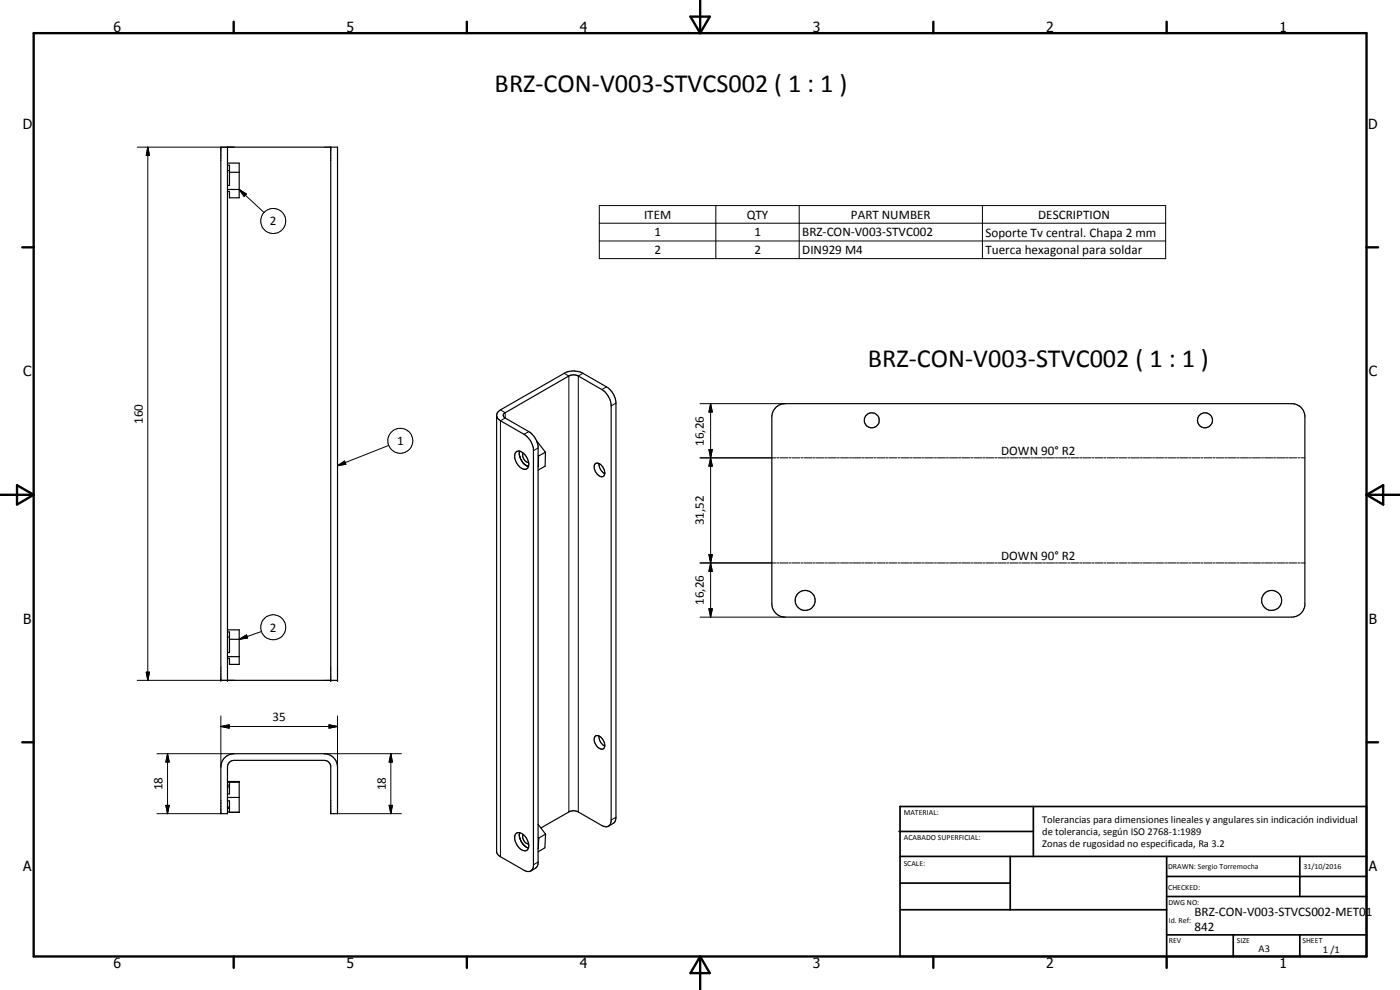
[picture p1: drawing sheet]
<svg xmlns="http://www.w3.org/2000/svg" width="420mm" height="297mm" viewBox="0 0 420 297" stroke-linecap="round" stroke-linejoin="round" font-family="sans-serif">
<g fill="none" stroke="#000" stroke-width=".35">
<path d="M66.3 44.2h35v159.9h-35zM68.3 44.2v159.9M68.3 49.6h.6v6.1h-.6M68.3 48.9h3.5v10.5h-2.9v-2h-.6M68.3 51.2h.6M68.3 56.9h3.5M68.9 51.7h2.9M99.3 44.2v159.9M149 124.8l.4 .8 .8 .6 7.1 4.1a6.2 6.2 0 0 1 2.8 4.5v125a1.68 1.68 0 0 1-1 1.6 1.68 1.68 0 0 1-1.8-.3l-7.1-4.1-.6-.3-.6-1v-131.2l.4-.8 .8-.7 19.1-11a5.8 5.8 0 0 1 5.7 0l7 4.1a6.1 6.1 0 0 1 2.9 4.8v124.3l-.5 1.5-1.8 1.2M154.8 135.8a1.88 1.88 0 0 1 2.8 .8 3.2 3.2 0 0 1 .5 4.1 2.68 2.68 0 0 1-3.1-2l-.5-1.5v-1zM155.9 135.4a4.1 4.1 0 0 0 2.7 4.6M157 136a2.03 2.03 0 0 0 1.7 2.7"/>
<path d="M161 132.2l-.7-1.2-1.3-1.3-7.8-4.6-.2-.4 .2-.6 20.1-11.5 1-.1 1.3 .3 7 4.1a6.4 6.4 0 0 1 2.8 4.5v125a1.68 1.68 0 0 1-1 1.6 1.68 1.68 0 0 1-1.8-.3l-7.3-4.2a2.86 2.86 0 0 0-2.6 .1l-8.4 4.8M161 132.2l.5 1.8-.1 125.6a3.1 3.1 0 0 1-2.1 1.7M161 132.2l2.7 3.5M161.5 136.7l.1 .1M161.6 136.8l-.1 3.3M163.7 135.7l-2.1 1.1M163.7 135.7l-.1 4.2-2.1 1.2M178.6 139.1a2.03 2.03 0 0 1 2.7 1.7 1.41 1.41 0 0 1-.8 2.2 2.92 2.92 0 0 1-1.9-3.9zM179.7 139.1a3.4 3.4 0 0 0 1.8 3M233 122.1l1.2-.7 1.5-.3h151.9a4 4 0 0 1 4 3.5v57.1a4 4 0 0 1-4 3.5h-151.9a4 4 0 0 1-4.1-4.1v-56l.3-1.4zM68.3 189.6h.6v6.2h-.6M68.3 189h3.5v10.3h-2.9v-1.8h-.6"/>
<path d="M68.3 191.1h.6M68.3 197h3.5M68.9 191.8h2.9M67.3 227.5l1.6-1.1 1.4-.3h27a4 4 0 0 1 4 4v14h-2v-14.3a1.98 1.98 0 0 0-2-1.7h-27a2 2 0 0 0-2 2v14h-2v-14a4.1 4.1 0 0 1 1-2.6zM68.3 234.6h.6v3.6h-.6M68.3 235.6h.6M68.3 234.5h3.5v9.3h-2.9v-3.5h-.6M68.3 236.1h.6M68.3 234.6h3.5M68.3 239.3h3.5M68.9 234.7h2.9M178.6 220.9a2.22 2.22 0 0 1 2.8 2 1.18 1.18 0 0 1-.2 1.7 1.18 1.18 0 0 1-1.7-.3 2.69 2.69 0 0 1-.9-3.4z"/>
<path d="M179.7 220.8a3.3 3.3 0 0 0 1.8 3.1M68.3 242.5h.6M68.3 243.6h.6M68.3 242.1h.6M68.3 242.4h.6M68.9 243.7h2.9M155.9 249.8a1.46 1.46 0 0 0-1.4 .7 1.46 1.46 0 0 0 0 1.5 3.6 3.6 0 0 0 3.4 3.2 1.68 1.68 0 0 0 .8-2M155.9 249.8a4.2 4.2 0 0 1 2.8 3.4M155.9 249.9a4.3 4.3 0 0 0 2.7 4.5M157 250.4a2.08 2.08 0 0 0 1.7 2.8M161.5 251.2l.2 .3M161.5 247.3l2.2 3"/>
<path d="M161.7 251.5l-.2 3.1M163.7 250.3l-2 1.2M163.7 250.3l-.2 4.1-2 1.2"/>
<circle cx="261.6" cy="126.1" r="2.27"/>
<circle cx="361.6" cy="126.1" r="2.24"/>
<circle cx="241.6" cy="180.2" r="3"/>
<circle cx="381.6" cy="180.1" r="3"/>
</g>
<g fill="#000">
<circle cx="99.3" cy="44.2" r=".18"/>
<circle cx="66.3" cy="204.1" r=".18"/>
<circle cx="68.3" cy="204.1" r=".18"/>
<circle cx="99.3" cy="204.1" r=".18"/>
<circle cx="101.3" cy="204.1" r=".18"/>
<circle cx="68.9" cy="234.6" r=".18"/>
</g>
<g fill="none" stroke="#000" stroke-width=".3">
<path d="M41.2 44.2h29.1M44.4 44.2l.5 2.5h-1zM44.4 44.2v159.9M71.8 56.9l2.1 1.3-.6 .7zM71.8 56.9l7.4 6.9M179.9 61.7h169.9v15.9h-169.9zM179.9 67h169.9M179.9 72.3h169.9M214.8 61.7v15.9M239.8 61.7v15.9M294.8 61.7v15.9M169.3 112l1.4 .8v130.8"/>
<path d="M175 112l-1.4 .8v130.8M182 116.1l-1.4 .8M101.3 139.7l2.1-1.4 .4 1zM116.7 133.6l-15.4 6.1M150.2 123l1.4 .8v1.6l-1.4 .8v130.8M158.7 129.5l-1.4 .8M161.5 134.4l-1.4 .8M184.9 120.9l-1.5 .9M210.1 137.4h22.8M210.1 121.1h25.6M212.8 134.9h1l-.5 2.5zM212.8 134.9l1 5h-1l1-5z"/>
<path d="M213.3 137.4l.5 2.5h-1zM213.3 121.1l.5 2.5h-1zM213.3 121.1v64.1M233.2 137.4h.6M234 137.4h2.5M236.8 137.4h.6M237.7 137.4h2.4M240.4 137.4h.6M241.3 137.4h2.4M244 137.4h.7M245 137.4h2.4M247.7 137.4h.6"/>
<path d="M248.6 137.4h2.4M251.3 137.4h.6M252.3 137.4h2.4M255 137.4h.6M255.9 137.4h2.4M258.6 137.4h.6M259.5 137.4h2.4M262.2 137.4h.6M263.2 137.4h2.4M265.9 137.4h.6M266.8 137.4h2.4M269.5 137.4h.6"/>
<path d="M270.4 137.4h2.5M273.1 137.4h.7M274.1 137.4h2.4M276.8 137.4h.6M277.7 137.4h2.4M280.4 137.4h.6M281.3 137.4h2.4M284 137.4h.7M285 137.4h2.4M287.7 137.4h.6M288.6 137.4h2.4M291.3 137.4h.6"/>
<path d="M292.3 137.4h2.4M295 137.4h.6M295.9 137.4h2.4M298.6 137.4h.6M299.5 137.4h2.5M302.2 137.4h.6M303.2 137.4h2.4M305.9 137.4h.6M306.8 137.4h2.4M309.5 137.4h.6M310.4 137.4h2.4M313.1 137.4h.7"/>
<path d="M314.1 137.4h2.4M316.8 137.4h.6M317.7 137.4h2.4M320.5 137.4h.5M321.3 137.4h2.5M324.1 137.4h.6M325 137.4h2.4M327.7 137.4h.6M328.6 137.4h2.4M331.3 137.4h.6M332.3 137.4h2.4M335 137.4h.6"/>
<path d="M335.9 137.4h2.4M338.6 137.4h.6M339.5 137.4h2.5M342.3 137.4h.5M343.1 137.4h2.5M345.9 137.4h.6M346.8 137.4h2.4M349.5 137.4h.6M350.4 137.4h2.4M353.1 137.4h.7M354.1 137.4h2.4M356.8 137.4h.6"/>
<path d="M357.7 137.4h2.4M360.4 137.4h.6M361.3 137.4h2.5M364.1 137.4h.5M364.9 137.4h2.5M367.7 137.4h.6M368.6 137.4h2.4M371.3 137.4h.6M372.3 137.4h2.4M375 137.4h.6M375.9 137.4h2.4M378.6 137.4h.6"/>
<path d="M379.5 137.4h2.4M382.2 137.4h.7M383.1 137.4h2.5M385.9 137.4h.6M386.8 137.4h2.4M389.5 137.4h.6M390.4 137.4h1.2M210.1 168.9h22.8M212.8 166.4h1l-.5 2.5zM212.8 166.4l1 5h-1l1-5zM213.3 168.9l.5 2.5h-1zM233.2 168.9h.6"/>
<path d="M234 168.9h2.5M236.8 168.9h.6M237.7 168.9h2.4M240.4 168.9h.6M241.3 168.9h2.4M244 168.9h.7M245 168.9h2.4M247.7 168.9h.6M248.6 168.9h2.4M251.3 168.9h.6M252.3 168.9h2.4M255 168.9h.6"/>
<path d="M255.9 168.9h2.4M258.6 168.9h.6M259.5 168.9h2.4M262.2 168.9h.6M263.2 168.9h2.4M265.9 168.9h.6M266.8 168.9h2.4M269.5 168.9h.6M270.4 168.9h2.5M273.1 168.9h.7M274.1 168.9h2.4M276.8 168.9h.6"/>
<path d="M277.7 168.9h2.4M280.4 168.9h.6M281.3 168.9h2.4M284 168.9h.7M285 168.9h2.4M287.7 168.9h.6M288.6 168.9h2.4M291.3 168.9h.6M292.3 168.9h2.4M295 168.9h.6M295.9 168.9h2.4M298.6 168.9h.6"/>
<path d="M299.5 168.9h2.5M302.2 168.9h.6M303.2 168.9h2.4M305.9 168.9h.6M306.8 168.9h2.4M309.5 168.9h.6M310.4 168.9h2.4M313.1 168.9h.7M314.1 168.9h2.4M316.8 168.9h.6M317.7 168.9h2.4M320.5 168.9h.5"/>
<path d="M321.3 168.9h2.5M324.1 168.9h.6M325 168.9h2.4M327.7 168.9h.6M328.6 168.9h2.4M331.3 168.9h.6M332.3 168.9h2.4M335 168.9h.6M335.9 168.9h2.4M338.6 168.9h.6M339.5 168.9h2.5M342.3 168.9h.5"/>
<path d="M343.1 168.9h2.5M345.9 168.9h.6M346.8 168.9h2.4M349.5 168.9h.6M350.4 168.9h2.4M353.1 168.9h.7M354.1 168.9h2.4M356.8 168.9h.6M357.7 168.9h2.4M360.4 168.9h.6M361.3 168.9h2.5M364.1 168.9h.5"/>
<path d="M364.9 168.9h2.5M367.7 168.9h.6M368.6 168.9h2.4M371.3 168.9h.6M372.3 168.9h2.4M375 168.9h.6M375.9 168.9h2.4M378.6 168.9h.6M379.5 168.9h2.4M382.2 168.9h.7M383.1 168.9h2.5M385.9 168.9h.6"/>
<path d="M386.8 168.9h2.4M389.5 168.9h.6M390.4 168.9h1.2M71.8 191.8l2.2-1.3 .3 .9zM78.4 189.5l-6.6 2.3M210.1 185.2h25.6M212.8 182.7h1l-.5 2.5zM41.2 204.1h29.1M43.9 201.7h1l-.5 2.4zM66.3 218l2.5-.5v1zM66.3 218h35M66.3 214.8v15.3"/>
<path d="M98.8 217.5l2.5 .5-2.5 .5zM101.3 214.8v15.3M47.1 226.1h23.2M50.3 226.1l.5 2.5h-1zM50.3 226.1v18M97.3 226.1h23.2M117.3 226.1l.5 2.5h-1zM117.3 226.1v18M47.1 244.1h19.2M49.8 241.6h1l-.5 2.5zM101.3 244.1h19.2M116.8 241.6h1l-.5 2.5z"/>
<path d="M161.5 258.7l-1.4 .8M184.9 245.2l-1.5 .8"/>
<circle cx="82" cy="66.3" r="3.8"/>
<circle cx="120.1" cy="132.3" r="3.7"/>
<circle cx="82" cy="188.2" r="3.8"/>
</g>
<g fill="none" stroke="#000" stroke-width=".71">
<path d="M10.1 9.9h400v277.1h-400zM70.1 6.5v3.4M140.1 6.5v3.4M207.2 5h5.8l-2.9 4.9zM210.1 0v9.9M280.1 6.5v3.4M350.1 6.5v3.4M6.7 74.2h3.4M410.1 74.2h3.5M.1 148.5h10M5.1 145.6l5 2.9-5 2.9zM410.1 148.5h10"/>
<path d="M410.1 148.5l5-2.9v5.8zM6.7 222.7h3.4M410.1 222.7h3.5M70.1 287v3.4M140.1 287v3.4M210.1 287v10M210.1 287l2.9 5h-5.8zM280.1 287v3.4M350.1 287v3.4"/>
</g>
<g fill="none" stroke="#000" stroke-width=".51">
<path d="M269.8 249.5h40.3M270.1 242h140v45h-140zM270.1 257h140M303.2 257v16M310.1 242v15M350.1 257v30M390.1 257v12M270.1 265h33.1M270.1 273h80M350.1 269h60M350.1 263h60M350.1 280.5h60"/>
<path d="M370.1 280.5v6.5M390.1 280.5v6.5"/>
</g>
<g fill="#000">
<path d="M44.4 44.2l.5 2.5h-1zM71.8 56.9l2.1 1.3-.6 .7zM101.3 139.7l2.1-1.4 .4 1zM212.8 134.9h1l-.5 2.5zM213.3 137.4l.5 2.5h-1zM213.3 121.1l.5 2.5h-1zM212.8 166.4h1l-.5 2.5zM213.3 168.9l.5 2.5h-1zM71.8 191.8l2.2-1.3 .3 .9zM212.8 182.7h1l-.5 2.5zM43.9 201.7h1l-.5 2.4zM66.3 218l2.5-.5v1z"/>
<path d="M98.8 217.5l2.5 .5-2.5 .5zM50.3 226.1l.5 2.5h-1zM117.3 226.1l.5 2.5h-1zM49.8 241.6h1l-.5 2.5zM116.8 241.6h1l-.5 2.5z"/>
</g>
<g font-size="7.9">
<text x="148.5" y="27.6">BRZ-CON-V003-STVCS002 ( 1 : 1 )</text>
<text x="260.5" y="110.1">BRZ-CON-V003-STVC002 ( 1 : 1 )</text>
</g>
<g font-size="4.2">
<text x="34" y="9.6">6</text>
<text x="104" y="9.6">5</text>
<text x="174" y="9.6">4</text>
<text x="244" y="9.6">3</text>
<text x="314" y="9.6">2</text>
<text x="384" y="9.6">1</text>
<text x="6.8" y="38.7">D</text>
<text x="410.6" y="38.7">D</text>
<text x="7" y="112.9">C</text>
<text x="410.8" y="112.9">C</text>
<text x="7" y="187.1">B</text>
<text x="410.8" y="187.1">B</text>
<text x="7" y="261.4">A</text>
<text x="410.8" y="261.4">A</text>
<text x="34" y="290.4">6</text>
<text x="104" y="290.4">5</text>
<text x="174" y="290.4">4</text>
<text x="244" y="290.4">3</text>
<text x="314" y="290.4">2</text>
<text x="384" y="290.4">1</text>
</g>
<g font-size="3.9">
<text x="193.3" y="65.6">ITEM</text>
<text x="224.1" y="65.6">QTY</text>
<text x="255.4" y="65.6">PART NUMBER</text>
<text x="311.6" y="65.6">DESCRIPTION</text>
<text x="81" y="67.6">2</text>
<text x="196.4" y="70.9">1</text>
<text x="226.4" y="70.9">1</text>
<text x="240.8" y="71">BRZ-CON-V003-STVC002</text>
<text x="295.8" y="71">Soporte Tv central. Chapa 2 mm</text>
<text x="196.4" y="76.2">2</text>
<text x="226.4" y="76.2">2</text>
<text x="240.8" y="76.2">DIN929 M4</text>
<text x="295.8" y="76.3">Tuerca hexagonal para soldar</text>
<text x="42.8" y="127.2" transform="rotate(-90 42.8 127.2)">160</text>
<text x="119.2" y="133.5">1</text>
<text x="211.2" y="133.8" transform="rotate(-90 211.2 133.8)">16,26</text>
<text x="300.5" y="136.6">DOWN 90° R2</text>
<text x="211.2" y="157.6" transform="rotate(-90 211.2 157.6)">31,52</text>
<text x="300.5" y="168.1">DOWN 90° R2</text>
<text x="211.2" y="181.5" transform="rotate(-90 211.2 181.5)">16,26</text>
<text x="81" y="189.5">2</text>
<text x="81.8" y="216.5">35</text>
<text x="48.8" y="237.2" transform="rotate(-90 48.8 237.2)">18</text>
<text x="115.8" y="237.2" transform="rotate(-90 115.8 237.2)">18</text>
<text x="358.5" y="275">BRZ-CON-V003-STVCS002-MET01</text>
<text x="358.5" y="279.4">842</text>
</g>
<g font-size="3.1">
<text x="312.7" y="246.8">Tolerancias para dimensiones lineales y angulares sin indicación individual</text>
<text x="312.7" y="250.4">de tolerancia, según ISO 2768-1:1989</text>
<text x="312.7" y="254">Zonas de rugosidad no especificada, Ra 3.2</text>
<text x="377.7" y="285.6">A3</text>
<text x="397" y="285.9">1 /1</text>
</g>
<g font-size="2.4">
<text x="271.2" y="244.4">MATERIAL:</text>
<text x="271.3" y="252">ACABADO SUPERFICIAL:</text>
<text x="271.2" y="259.7">SCALE:</text>
<text x="350.6" y="260.8">DRAWN: Sergio Torremocha</text>
<text x="391.2" y="260.6">31/10/2016</text>
<text x="350.6" y="267">CHECKED:</text>
<text x="350.6" y="271.4">DWG NO:</text>
<text x="350.8" y="276.9">Id. Ref:</text>
<text x="350.8" y="282.8">REV</text>
<text x="371.2" y="282.9">SIZE</text>
<text x="390.9" y="282.9">SHEET</text>
</g>
</svg>
